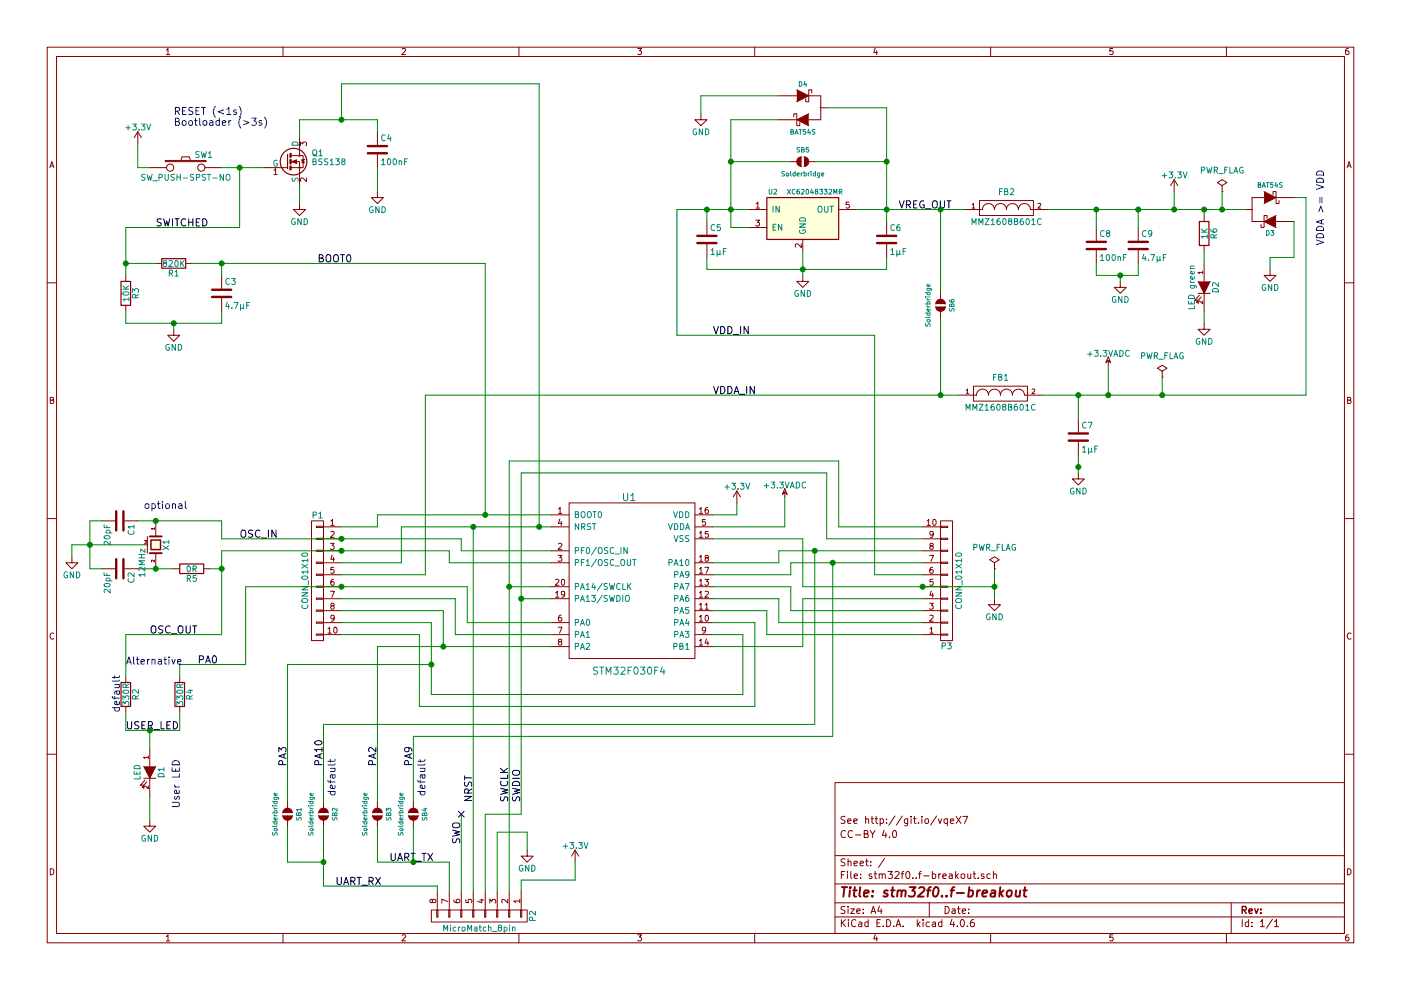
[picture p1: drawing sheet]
EESchema Schematic File Version 2
LIBS:stm32f0..f-breakout
LIBS:stm32f030f4
LIBS:solderbridge
LIBS:bat54
EELAYER 25 0
EELAYER END
$Descr A4 11693 8268
encoding utf-8
Sheet 1 1
Title "stm32f0..f-breakout"
Date ""
Rev ""
Comp ""
Comment1 "CC-BY 4.0"
Comment2 "See http://git.io/vqeX7"
Comment3 ""
Comment4 ""
$EndDescr
$Comp
L STM32F030F4 U1
U 1 1
P 5250 4750
F 0 "U1" H 5250 5350 60  0000 C CNN
F 1 "STM32F030F4" H 5250 3900 60  0000 C CNN
F 2 "modules:TSSOP-20_4.4x6.5mm_Pitch0.65mm" H 5400 4750 60  0001 C CNN
F 3 "" H 5400 4750 60  0000 C CNN
	1    5250 4750
	1    0    0    -1  
$EndComp
$Comp
L CONN_01X10 P1
U 1 1
P 2650 4850
F 0 "P1" H 2650 5400 50  0000 C CNN
F 1 "CONN_01X10" V 2750 4850 50  0000 C CNN
F 2 "Pin_Headers:Pin_Header_Straight_1x10" H 2650 4850 60  0001 C CNN
F 3 "" H 2650 4850 60  0000 C CNN
	1    2650 4850
	-1   0    0    -1  
$EndComp
$Comp
L CONN_01X10 P3
U 1 1
P 7900 4850
F 0 "P3" H 7900 5400 50  0000 C CNN
F 1 "CONN_01X10" V 8000 4850 50  0000 C CNN
F 2 "Pin_Headers:Pin_Header_Straight_1x10" H 7900 4850 60  0001 C CNN
F 3 "" H 7900 4850 60  0000 C CNN
	1    7900 4850
	1    0    0    1   
$EndComp
$Comp
L GND #PWR01
U 1 1
P 8300 5000
F 0 "#PWR01" H 8300 4750 50  0001 C CNN
F 1 "GND" H 8300 4850 50  0000 C CNN
F 2 "" H 8300 5000 60  0000 C CNN
F 3 "" H 8300 5000 60  0000 C CNN
	1    8300 5000
	1    0    0    -1  
$EndComp
$Comp
L +3.3V #PWR02
U 1 1
P 6150 4200
F 0 "#PWR02" H 6150 4050 50  0001 C CNN
F 1 "+3.3V" H 6150 4340 50  0000 C CNN
F 2 "" H 6150 4200 60  0000 C CNN
F 3 "" H 6150 4200 60  0000 C CNN
	1    6150 4200
	1    0    0    -1  
$EndComp
$Comp
L +3.3VADC #PWR03
U 1 1
P 6550 4150
F 0 "#PWR03" H 6700 4100 50  0001 C CNN
F 1 "+3.3VADC" H 6550 4250 50  0000 C CNN
F 2 "" H 6550 4150 60  0000 C CNN
F 3 "" H 6550 4150 60  0000 C CNN
	1    6550 4150
	1    0    0    -1  
$EndComp
$Comp
L TLV70033DDC U2
U 1 1
P 6700 1800
F 0 "U2" H 6450 2000 40  0000 C CNN
F 1 "XC6204B332MR" H 6800 2000 40  0000 C CNN
F 2 "modules:SOT-23-5" H 6700 1900 35  0001 C CIN
F 3 "" H 6700 1800 60  0000 C CNN
	1    6700 1800
	1    0    0    -1  
$EndComp
$Comp
L GND #PWR04
U 1 1
P 6700 2300
F 0 "#PWR04" H 6700 2050 50  0001 C CNN
F 1 "GND" H 6700 2150 50  0000 C CNN
F 2 "" H 6700 2300 60  0000 C CNN
F 3 "" H 6700 2300 60  0000 C CNN
	1    6700 2300
	1    0    0    -1  
$EndComp
$Comp
L C C5
U 1 1
P 5900 2000
F 0 "C5" H 5925 2100 50  0000 L CNN
F 1 "1µF" H 5925 1900 50  0000 L CNN
F 2 "modules:SMD0603-wide-C" H 5938 1850 30  0001 C CNN
F 3 "" H 5900 2000 60  0000 C CNN
	1    5900 2000
	1    0    0    -1  
$EndComp
$Comp
L C C6
U 1 1
P 7400 2000
F 0 "C6" H 7425 2100 50  0000 L CNN
F 1 "1µF" H 7425 1900 50  0000 L CNN
F 2 "modules:SMD0603-wide-C" H 7438 1850 30  0001 C CNN
F 3 "" H 7400 2000 60  0000 C CNN
	1    7400 2000
	1    0    0    -1  
$EndComp
$Comp
L FILTER FB2
U 1 1
P 8400 1750
F 0 "FB2" H 8400 1900 50  0000 C CNN
F 1 "MMZ1608B601C" H 8400 1650 50  0000 C CNN
F 2 "modules:SMD0603-wide" H 8400 1750 60  0001 C CNN
F 3 "" H 8400 1750 60  0000 C CNN
	1    8400 1750
	1    0    0    -1  
$EndComp
$Comp
L FILTER FB1
U 1 1
P 8350 3300
F 0 "FB1" H 8350 3450 50  0000 C CNN
F 1 "MMZ1608B601C" H 8350 3200 50  0000 C CNN
F 2 "modules:SMD0603-wide" H 8350 3300 60  0001 C CNN
F 3 "" H 8350 3300 60  0000 C CNN
	1    8350 3300
	1    0    0    -1  
$EndComp
$Comp
L C C8
U 1 1
P 9150 2050
F 0 "C8" H 9175 2150 50  0000 L CNN
F 1 "100nF" H 9175 1950 50  0000 L CNN
F 2 "modules:SMD0603-wide-C" H 9188 1900 30  0001 C CNN
F 3 "" H 9150 2050 60  0000 C CNN
	1    9150 2050
	1    0    0    -1  
$EndComp
$Comp
L C C9
U 1 1
P 9500 2050
F 0 "C9" H 9525 2150 50  0000 L CNN
F 1 "4.7µF" H 9525 1950 50  0000 L CNN
F 2 "modules:SMD0805-wide-C" H 9538 1900 30  0001 C CNN
F 3 "" H 9500 2050 60  0000 C CNN
	1    9500 2050
	1    0    0    -1  
$EndComp
$Comp
L GND #PWR05
U 1 1
P 9350 2350
F 0 "#PWR05" H 9350 2100 50  0001 C CNN
F 1 "GND" H 9350 2200 50  0000 C CNN
F 2 "" H 9350 2350 60  0000 C CNN
F 3 "" H 9350 2350 60  0000 C CNN
	1    9350 2350
	1    0    0    -1  
$EndComp
$Comp
L +3.3V #PWR06
U 1 1
P 9800 1600
F 0 "#PWR06" H 9800 1450 50  0001 C CNN
F 1 "+3.3V" H 9800 1740 50  0000 C CNN
F 2 "" H 9800 1600 60  0000 C CNN
F 3 "" H 9800 1600 60  0000 C CNN
	1    9800 1600
	1    0    0    -1  
$EndComp
$Comp
L C C7
U 1 1
P 9000 3650
F 0 "C7" H 9025 3750 50  0000 L CNN
F 1 "1µF" H 9025 3550 50  0000 L CNN
F 2 "modules:SMD0603-wide-C" H 9038 3500 30  0001 C CNN
F 3 "" H 9000 3650 60  0000 C CNN
	1    9000 3650
	1    0    0    -1  
$EndComp
$Comp
L GND #PWR07
U 1 1
P 9000 3950
F 0 "#PWR07" H 9000 3700 50  0001 C CNN
F 1 "GND" H 9000 3800 50  0000 C CNN
F 2 "" H 9000 3950 60  0000 C CNN
F 3 "" H 9000 3950 60  0000 C CNN
	1    9000 3950
	1    0    0    -1  
$EndComp
Wire Wire Line
	3150 4300 4600 4300
Wire Wire Line
	3150 4300 3150 4400
Wire Wire Line
	3150 4400 2850 4400
Wire Wire Line
	4600 4600 3850 4600
Wire Wire Line
	3850 4600 3850 4500
Wire Wire Line
	3850 4500 1850 4500
Wire Wire Line
	4600 4700 3750 4700
Wire Wire Line
	3750 4700 3750 4600
Wire Wire Line
	3750 4600 1850 4600
Wire Wire Line
	3350 4400 4600 4400
Wire Wire Line
	3350 4400 3350 4700
Wire Wire Line
	3350 4700 2850 4700
Wire Wire Line
	4600 5200 3900 5200
Wire Wire Line
	3900 5200 3900 4900
Wire Wire Line
	3900 4900 2050 4900
Wire Wire Line
	4600 5300 3800 5300
Wire Wire Line
	3800 5300 3800 5000
Wire Wire Line
	3800 5000 2850 5000
Wire Wire Line
	3150 5400 4600 5400
Wire Wire Line
	3700 5400 3700 5100
Wire Wire Line
	3700 5100 2850 5100
Wire Wire Line
	5950 5300 6200 5300
Wire Wire Line
	6200 5300 6200 5800
Wire Wire Line
	6200 5800 3600 5800
Wire Wire Line
	3600 5800 3600 5200
Wire Wire Line
	3600 5200 2850 5200
Wire Wire Line
	5950 5200 6300 5200
Wire Wire Line
	6300 5200 6300 5900
Wire Wire Line
	6300 5900 3500 5900
Wire Wire Line
	3500 5900 3500 5300
Wire Wire Line
	3500 5300 2850 5300
Wire Wire Line
	5950 5100 6400 5100
Wire Wire Line
	6400 5100 6400 5300
Wire Wire Line
	6400 5300 7700 5300
Wire Wire Line
	5950 5000 6500 5000
Wire Wire Line
	6500 5000 6500 5200
Wire Wire Line
	6500 5200 7700 5200
Wire Wire Line
	5950 4900 6600 4900
Wire Wire Line
	6600 4900 6600 5100
Wire Wire Line
	6600 5100 7700 5100
Wire Wire Line
	5950 5400 6700 5400
Wire Wire Line
	6700 5400 6700 5000
Wire Wire Line
	6700 5000 7700 5000
Wire Wire Line
	5950 4500 6700 4500
Wire Wire Line
	6700 4500 6700 4900
Wire Wire Line
	6700 4900 8300 4900
Wire Wire Line
	6600 4700 7700 4700
Wire Wire Line
	6600 4700 6600 4800
Wire Wire Line
	6600 4800 5950 4800
Wire Wire Line
	6500 4600 7700 4600
Wire Wire Line
	6500 4600 6500 4700
Wire Wire Line
	6500 4700 5950 4700
Wire Wire Line
	4350 5000 4600 5000
Wire Wire Line
	4350 3950 4350 6800
Wire Wire Line
	4350 3950 6900 3950
Wire Wire Line
	6900 3950 6900 4500
Wire Wire Line
	6900 4500 7700 4500
Wire Wire Line
	4600 4900 4250 4900
Wire Wire Line
	4250 3850 4250 7450
Wire Wire Line
	4250 3850 7000 3850
Wire Wire Line
	7000 3850 7000 4400
Wire Wire Line
	7000 4400 7700 4400
Wire Wire Line
	8300 4750 8300 5000
Connection ~ 7700 4900
Wire Wire Line
	5950 4300 6150 4300
Wire Wire Line
	6150 4300 6150 4200
Wire Wire Line
	5950 4400 6550 4400
Wire Wire Line
	6550 4400 6550 4150
Wire Wire Line
	7300 4800 7700 4800
Wire Wire Line
	6100 1900 6250 1900
Wire Wire Line
	6100 1000 6100 1900
Connection ~ 6100 1750
Wire Wire Line
	6700 2100 6700 2300
Wire Wire Line
	5900 1850 5900 1750
Connection ~ 5900 1750
Wire Wire Line
	5900 2150 5900 2250
Wire Wire Line
	5900 2250 7400 2250
Connection ~ 6700 2250
Wire Wire Line
	7150 1750 8050 1750
Wire Wire Line
	7400 900  7400 1850
Wire Wire Line
	7400 2250 7400 2150
Wire Wire Line
	6100 1350 6600 1350
Wire Wire Line
	6800 1350 7400 1350
Connection ~ 7400 1750
Wire Wire Line
	9150 2200 9150 2300
Wire Wire Line
	9150 2300 9500 2300
Wire Wire Line
	9350 2300 9350 2350
Wire Wire Line
	9500 2300 9500 2200
Connection ~ 9350 2300
Wire Wire Line
	9150 1750 9150 1900
Wire Wire Line
	9500 1750 9500 1900
Connection ~ 9150 1750
Wire Wire Line
	9800 1750 9800 1600
Connection ~ 9500 1750
Wire Wire Line
	7850 1750 7850 2450
Connection ~ 7850 1750
Wire Wire Line
	7850 2650 7850 3300
Wire Wire Line
	9000 3800 9000 3950
Wire Wire Line
	9000 3500 9000 3300
Wire Wire Line
	8700 3300 10900 3300
$Comp
L +3.3VADC #PWR08
U 1 1
P 9250 3050
F 0 "#PWR08" H 9400 3000 50  0001 C CNN
F 1 "+3.3VADC" H 9250 3150 50  0000 C CNN
F 2 "" H 9250 3050 60  0000 C CNN
F 3 "" H 9250 3050 60  0000 C CNN
	1    9250 3050
	1    0    0    -1  
$EndComp
Wire Wire Line
	9250 3300 9250 3050
Connection ~ 9000 3300
Wire Wire Line
	5650 1750 6250 1750
Wire Wire Line
	3550 4800 2850 4800
Connection ~ 7850 3300
$Comp
L LED-RESCUE-stm32f030-breakout D2
U 1 1
P 10050 2400
F 0 "D2" H 10050 2500 50  0000 C CNN
F 1 "LED green" H 10050 2300 50  0000 C CNN
F 2 "modules:SMD0603-wide-diode" H 10050 2400 60  0001 C CNN
F 3 "" H 10050 2400 60  0000 C CNN
	1    10050 2400
	0    1    1    0   
$EndComp
$Comp
L R R6
U 1 1
P 10050 1950
F 0 "R6" V 10130 1950 50  0000 C CNN
F 1 "1K" V 10050 1950 50  0000 C CNN
F 2 "modules:SMD0603-wide-R" V 9980 1950 30  0001 C CNN
F 3 "" H 10050 1950 30  0000 C CNN
	1    10050 1950
	1    0    0    -1  
$EndComp
Wire Wire Line
	10050 1750 10050 1800
Connection ~ 9800 1750
Wire Wire Line
	10050 2100 10050 2200
$Comp
L GND #PWR09
U 1 1
P 10050 2700
F 0 "#PWR09" H 10050 2450 50  0001 C CNN
F 1 "GND" H 10050 2550 50  0000 C CNN
F 2 "" H 10050 2700 60  0000 C CNN
F 3 "" H 10050 2700 60  0000 C CNN
	1    10050 2700
	1    0    0    -1  
$EndComp
Wire Wire Line
	10050 2600 10050 2700
Connection ~ 10050 1750
$Comp
L +3.3V #PWR010
U 1 1
P 1150 1200
F 0 "#PWR010" H 1150 1050 50  0001 C CNN
F 1 "+3.3V" H 1150 1340 50  0000 C CNN
F 2 "" H 1150 1200 60  0000 C CNN
F 3 "" H 1150 1200 60  0000 C CNN
	1    1150 1200
	1    0    0    -1  
$EndComp
$Comp
L SW_PUSH SW1
U 1 1
P 1550 1400
F 0 "SW1" H 1700 1510 50  0000 C CNN
F 1 "SW_PUSH-SPST-NO" H 1550 1320 50  0000 C CNN
F 2 "modules:Push-Button-SMD-6.0x3.5mm" H 1550 1400 60  0001 C CNN
F 3 "" H 1550 1400 60  0000 C CNN
	1    1550 1400
	1    0    0    -1  
$EndComp
$Comp
L BSS138 Q1
U 1 1
P 2400 1350
F 0 "Q1" H 2600 1425 50  0000 L CNN
F 1 "BSS138" H 2600 1350 50  0000 L CNN
F 2 "modules:SOT-23" H 2600 1275 50  0001 L CIN
F 3 "" H 2400 1350 50  0000 L CNN
	1    2400 1350
	1    0    0    -1  
$EndComp
$Comp
L GND #PWR011
U 1 1
P 2500 1700
F 0 "#PWR011" H 2500 1450 50  0001 C CNN
F 1 "GND" H 2500 1550 50  0000 C CNN
F 2 "" H 2500 1700 60  0000 C CNN
F 3 "" H 2500 1700 60  0000 C CNN
	1    2500 1700
	1    0    0    -1  
$EndComp
Wire Wire Line
	2500 1550 2500 1700
Wire Wire Line
	4500 4400 4500 700 
Wire Wire Line
	2500 1000 3150 1000
Wire Wire Line
	2500 1000 2500 1150
Connection ~ 4500 4400
Wire Wire Line
	1150 1200 1150 1400
Wire Wire Line
	1150 1400 1250 1400
Wire Wire Line
	1850 1400 2200 1400
$Comp
L C C4
U 1 1
P 3150 1250
F 0 "C4" H 3175 1350 50  0000 L CNN
F 1 "100nF" H 3175 1150 50  0000 L CNN
F 2 "modules:SMD0603-wide-C" H 3188 1100 30  0001 C CNN
F 3 "" H 3150 1250 60  0000 C CNN
	1    3150 1250
	1    0    0    -1  
$EndComp
$Comp
L GND #PWR012
U 1 1
P 3150 1600
F 0 "#PWR012" H 3150 1350 50  0001 C CNN
F 1 "GND" H 3150 1450 50  0000 C CNN
F 2 "" H 3150 1600 60  0000 C CNN
F 3 "" H 3150 1600 60  0000 C CNN
	1    3150 1600
	1    0    0    -1  
$EndComp
Wire Wire Line
	3150 1000 3150 1100
Connection ~ 2850 1000
Wire Wire Line
	3150 1400 3150 1600
$Comp
L R R1
U 1 1
P 1450 2200
F 0 "R1" V 1530 2200 50  0000 C CNN
F 1 "820K" V 1450 2200 50  0000 C CNN
F 2 "modules:SMD0603-wide-R" V 1380 2200 30  0001 C CNN
F 3 "" H 1450 2200 30  0000 C CNN
	1    1450 2200
	0    1    1    0   
$EndComp
$Comp
L C C3
U 1 1
P 1850 2450
F 0 "C3" H 1875 2550 50  0000 L CNN
F 1 "4.7µF" H 1875 2350 50  0000 L CNN
F 2 "modules:SMD0805-wide-C" H 1888 2300 30  0001 C CNN
F 3 "" H 1850 2450 60  0000 C CNN
	1    1850 2450
	1    0    0    -1  
$EndComp
$Comp
L R R3
U 1 1
P 1050 2450
F 0 "R3" V 1130 2450 50  0000 C CNN
F 1 "10K" V 1050 2450 50  0000 C CNN
F 2 "modules:SMD0603-wide-R" V 980 2450 30  0001 C CNN
F 3 "" H 1050 2450 30  0000 C CNN
	1    1050 2450
	1    0    0    -1  
$EndComp
Wire Wire Line
	1050 1900 1050 2300
Wire Wire Line
	1050 2200 1300 2200
Wire Wire Line
	1600 2200 4050 2200
Wire Wire Line
	1850 2200 1850 2300
Wire Wire Line
	2000 1400 2000 1900
Wire Wire Line
	2000 1900 1050 1900
Connection ~ 1050 2200
Connection ~ 2000 1400
$Comp
L GND #PWR013
U 1 1
P 1450 2750
F 0 "#PWR013" H 1450 2500 50  0001 C CNN
F 1 "GND" H 1450 2600 50  0000 C CNN
F 2 "" H 1450 2750 60  0000 C CNN
F 3 "" H 1450 2750 60  0000 C CNN
	1    1450 2750
	1    0    0    -1  
$EndComp
Wire Wire Line
	1050 2600 1050 2700
Wire Wire Line
	1050 2700 1850 2700
Wire Wire Line
	1450 2700 1450 2750
Wire Wire Line
	1850 2700 1850 2600
Connection ~ 1450 2700
Connection ~ 4050 4300
Connection ~ 1850 2200
Text Notes 1450 1050 0    60   ~ 0
RESET (<1s)\nBootloader (>3s)
Connection ~ 9250 3300
Connection ~ 9000 3900
Text Notes 11050 2050 1    60   ~ 0
VDDA >= VDD
Wire Wire Line
	8750 1750 10400 1750
$Comp
L GND #PWR014
U 1 1
P 10600 2250
F 0 "#PWR014" H 10600 2000 50  0001 C CNN
F 1 "GND" H 10600 2100 50  0000 C CNN
F 2 "" H 10600 2250 60  0000 C CNN
F 3 "" H 10600 2250 60  0000 C CNN
	1    10600 2250
	1    0    0    -1  
$EndComp
Wire Wire Line
	10600 2250 10600 2150
$Comp
L CONN_01X08 P2
U 1 1
P 4000 7650
F 0 "P2" H 4000 8100 50  0000 C CNN
F 1 "MicroMatch_8pin" V 4100 7650 50  0000 C CNN
F 2 "Connectors_Micro-MaTch:Conn-Micromatch-SMD-8" H 4000 7650 60  0001 C CNN
F 3 "" H 4000 7650 60  0000 C CNN
	1    4000 7650
	0    1    1    0   
$EndComp
$Comp
L +3.3V #PWR015
U 1 1
P 4800 7200
F 0 "#PWR015" H 4800 7050 50  0001 C CNN
F 1 "+3.3V" H 4800 7340 50  0000 C CNN
F 2 "" H 4800 7200 60  0000 C CNN
F 3 "" H 4800 7200 60  0000 C CNN
	1    4800 7200
	1    0    0    -1  
$EndComp
Wire Wire Line
	4800 7200 4800 7350
Wire Wire Line
	4800 7350 4350 7350
Wire Wire Line
	4350 7350 4350 7450
$Comp
L GND #PWR016
U 1 1
P 4400 7100
F 0 "#PWR016" H 4400 6850 50  0001 C CNN
F 1 "GND" H 4400 6950 50  0000 C CNN
F 2 "" H 4400 7100 60  0000 C CNN
F 3 "" H 4400 7100 60  0000 C CNN
	1    4400 7100
	1    0    0    -1  
$EndComp
Wire Wire Line
	4150 7450 4150 6950
Wire Wire Line
	4400 6950 4400 7100
Wire Wire Line
	4350 6800 4050 6800
Wire Wire Line
	4050 6800 4050 7450
Connection ~ 4350 5000
Connection ~ 4250 4900
Wire Wire Line
	3950 7450 3950 4400
Connection ~ 3950 4400
Text Label 4250 6700 1    60   ~ 0
SWCLK
Text Label 4350 6700 1    60   ~ 0
SWDIO
Text Label 3950 6700 1    60   ~ 0
NRST
Wire Wire Line
	3750 7200 3750 7450
Wire Wire Line
	3150 7200 3750 7200
Wire Wire Line
	3450 6900 3450 7200
Wire Wire Line
	3150 6900 3150 7200
Connection ~ 3450 7200
Wire Wire Line
	3650 7450 3650 7400
Wire Wire Line
	3650 7400 2700 7400
Wire Wire Line
	2700 7400 2700 6900
Wire Wire Line
	2400 7200 2700 7200
Wire Wire Line
	2400 6900 2400 7200
Connection ~ 2700 7200
Text Label 2800 7400 0    60   ~ 0
UART_RX
Text Label 3250 7200 0    60   ~ 0
UART_TX
Wire Wire Line
	3150 5400 3150 6700
Connection ~ 3700 5400
Wire Wire Line
	2400 5550 2400 6700
Wire Wire Line
	6950 4700 6950 6150
Wire Wire Line
	3450 6150 3450 6700
Connection ~ 6950 4700
Connection ~ 6800 4600
Wire Wire Line
	5650 1750 5650 2800
Wire Wire Line
	5650 2800 7300 2800
Wire Wire Line
	7300 2800 7300 4800
Wire Wire Line
	4500 700  2850 700 
Wire Wire Line
	2850 700  2850 1000
Wire Wire Line
	4050 2200 4050 4300
Wire Wire Line
	3550 3300 8000 3300
Wire Wire Line
	3550 3300 3550 4800
$Comp
L CRYSTAL_SMD X1
U 1 1
P 1300 4550
F 0 "X1" H 1300 4640 50  0000 C CNN
F 1 "12MHz" H 1330 4440 50  0000 L CNN
F 2 "modules:smd-xtal-3225" H 1300 4550 60  0001 C CNN
F 3 "" H 1300 4550 60  0000 C CNN
	1    1300 4550
	0    1    1    0   
$EndComp
$Comp
L C C1
U 1 1
P 1000 4350
F 0 "C1" H 1025 4450 50  0000 L CNN
F 1 "20pF" H 1025 4250 50  0000 L CNN
F 2 "modules:SMD0603-wide-C" H 1038 4200 30  0001 C CNN
F 3 "" H 1000 4350 60  0000 C CNN
	1    1000 4350
	0    1    1    0   
$EndComp
$Comp
L C C2
U 1 1
P 1000 4750
F 0 "C2" H 1025 4850 50  0000 L CNN
F 1 "20pF" H 1025 4650 50  0000 L CNN
F 2 "modules:SMD0603-wide-C" H 1038 4600 30  0001 C CNN
F 3 "" H 1000 4750 60  0000 C CNN
	1    1000 4750
	0    1    1    0   
$EndComp
$Comp
L GND #PWR017
U 1 1
P 600 4650
F 0 "#PWR017" H 600 4400 50  0001 C CNN
F 1 "GND" H 600 4500 50  0000 C CNN
F 2 "" H 600 4650 60  0000 C CNN
F 3 "" H 600 4650 60  0000 C CNN
	1    600  4650
	1    0    0    -1  
$EndComp
Wire Wire Line
	600  4650 600  4550
Wire Wire Line
	600  4550 1200 4550
Wire Wire Line
	750  4350 750  4750
Wire Wire Line
	750  4350 850  4350
Wire Wire Line
	750  4750 850  4750
Connection ~ 750  4550
Wire Wire Line
	1150 4350 1850 4350
Wire Wire Line
	1150 4750 1450 4750
Wire Wire Line
	1750 4750 1850 4750
Wire Wire Line
	1850 4350 1850 4500
Connection ~ 1300 4350
Connection ~ 2850 4500
Wire Wire Line
	1850 4600 1850 5300
Connection ~ 1300 4750
Connection ~ 2850 4600
$Comp
L LED-RESCUE-stm32f030-breakout D1
U 1 1
P 1250 6450
F 0 "D1" H 1250 6550 50  0000 C CNN
F 1 "LED" H 1250 6350 50  0000 C CNN
F 2 "modules:SMD0603-wide-diode" H 1250 6450 60  0001 C CNN
F 3 "" H 1250 6450 60  0000 C CNN
	1    1250 6450
	0    1    1    0   
$EndComp
$Comp
L GND #PWR018
U 1 1
P 1250 6850
F 0 "#PWR018" H 1250 6600 50  0001 C CNN
F 1 "GND" H 1250 6700 50  0000 C CNN
F 2 "" H 1250 6850 60  0000 C CNN
F 3 "" H 1250 6850 60  0000 C CNN
	1    1250 6850
	1    0    0    -1  
$EndComp
Wire Wire Line
	1250 6650 1250 6850
$Comp
L R R2
U 1 1
P 1050 5800
F 0 "R2" V 1130 5800 50  0000 C CNN
F 1 "330R" V 1050 5800 50  0000 C CNN
F 2 "modules:SMD0603-wide-R" V 980 5800 30  0001 C CNN
F 3 "" H 1050 5800 30  0000 C CNN
	1    1050 5800
	1    0    0    -1  
$EndComp
$Comp
L R R4
U 1 1
P 1500 5800
F 0 "R4" V 1580 5800 50  0000 C CNN
F 1 "330R" V 1500 5800 50  0000 C CNN
F 2 "modules:SMD0603-wide-R" V 1430 5800 30  0001 C CNN
F 3 "" H 1500 5800 30  0000 C CNN
	1    1500 5800
	1    0    0    -1  
$EndComp
Wire Wire Line
	1050 5950 1050 6100
Wire Wire Line
	1050 6100 1500 6100
Wire Wire Line
	1250 6100 1250 6250
Wire Wire Line
	1500 6100 1500 5950
Connection ~ 1250 6100
Wire Wire Line
	2050 4900 2050 5550
Wire Wire Line
	2050 5550 1500 5550
Wire Wire Line
	1500 5550 1500 5650
Connection ~ 2850 4900
Wire Wire Line
	1850 5300 1050 5300
Wire Wire Line
	1050 5300 1050 5650
Connection ~ 1850 4750
Text Notes 1050 5550 0    60   ~ 0
Alternative
Text Notes 1500 6750 1    60   ~ 0
User LED
$Comp
L R R5
U 1 1
P 1600 4750
F 0 "R5" V 1680 4750 50  0000 C CNN
F 1 "0R" V 1600 4750 50  0000 C CNN
F 2 "modules:SMD0603-wide-R" V 1530 4750 30  0001 C CNN
F 3 "" H 1600 4750 30  0000 C CNN
	1    1600 4750
	0    1    1    0   
$EndComp
Wire Wire Line
	4150 6950 4400 6950
Wire Wire Line
	3850 6800 3850 7450
Text Label 3850 7050 1    60   ~ 0
SWO
NoConn ~ 3850 6800
$Comp
L PWR_FLAG #FLG019
U 1 1
P 9700 3150
F 0 "#FLG019" H 9700 3245 50  0001 C CNN
F 1 "PWR_FLAG" H 9700 3330 50  0000 C CNN
F 2 "" H 9700 3150 60  0000 C CNN
F 3 "" H 9700 3150 60  0000 C CNN
	1    9700 3150
	1    0    0    -1  
$EndComp
$Comp
L PWR_FLAG #FLG020
U 1 1
P 10200 1600
F 0 "#FLG020" H 10200 1695 50  0001 C CNN
F 1 "PWR_FLAG" H 10200 1780 50  0000 C CNN
F 2 "" H 10200 1600 60  0000 C CNN
F 3 "" H 10200 1600 60  0000 C CNN
	1    10200 1600
	1    0    0    -1  
$EndComp
Wire Wire Line
	9700 3150 9700 3300
Connection ~ 9700 3300
Wire Wire Line
	10200 1600 10200 1750
Connection ~ 10200 1750
$Comp
L PWR_FLAG #FLG021
U 1 1
P 8300 4750
F 0 "#FLG021" H 8300 4845 50  0001 C CNN
F 1 "PWR_FLAG" H 8300 4930 50  0000 C CNN
F 2 "" H 8300 4750 60  0000 C CNN
F 3 "" H 8300 4750 60  0000 C CNN
	1    8300 4750
	1    0    0    -1  
$EndComp
Connection ~ 8300 4900
$Comp
L Solderbridge SB5
U 1 1
P 6700 1350
F 0 "SB5" H 6700 1450 39  0000 C CNN
F 1 "Solderbridge" H 6700 1250 39  0000 C CNN
F 2 "modules:Solderbridge" H 6700 1350 60  0001 C CNN
F 3 "" H 6700 1350 60  0000 C CNN
	1    6700 1350
	1    0    0    -1  
$EndComp
$Comp
L Solderbridge SB6
U 1 1
P 7850 2550
F 0 "SB6" H 7850 2650 39  0000 C CNN
F 1 "Solderbridge" H 7850 2450 39  0000 C CNN
F 2 "modules:Solderbridge" H 7850 2550 60  0001 C CNN
F 3 "" H 7850 2550 60  0000 C CNN
	1    7850 2550
	0    1    1    0   
$EndComp
$Comp
L Solderbridge SB1
U 1 1
P 2400 6800
F 0 "SB1" H 2400 6900 39  0000 C CNN
F 1 "Solderbridge" H 2400 6700 39  0000 C CNN
F 2 "modules:Solderbridge" H 2400 6800 60  0001 C CNN
F 3 "" H 2400 6800 60  0000 C CNN
	1    2400 6800
	0    1    1    0   
$EndComp
$Comp
L Solderbridge SB2
U 1 1
P 2700 6800
F 0 "SB2" H 2700 6900 39  0000 C CNN
F 1 "Solderbridge" H 2700 6700 39  0000 C CNN
F 2 "modules:Solderbridge" H 2700 6800 60  0001 C CNN
F 3 "" H 2700 6800 60  0000 C CNN
	1    2700 6800
	0    1    1    0   
$EndComp
$Comp
L Solderbridge SB3
U 1 1
P 3150 6800
F 0 "SB3" H 3150 6900 39  0000 C CNN
F 1 "Solderbridge" H 3150 6700 39  0000 C CNN
F 2 "modules:Solderbridge" H 3150 6800 60  0001 C CNN
F 3 "" H 3150 6800 60  0000 C CNN
	1    3150 6800
	0    1    1    0   
$EndComp
$Comp
L Solderbridge SB4
U 1 1
P 3450 6800
F 0 "SB4" H 3450 6900 39  0000 C CNN
F 1 "Solderbridge" H 3450 6700 39  0000 C CNN
F 2 "modules:Solderbridge" H 3450 6800 60  0001 C CNN
F 3 "" H 3450 6800 60  0000 C CNN
	1    3450 6800
	0    1    1    0   
$EndComp
Wire Wire Line
	6950 6150 3450 6150
Wire Wire Line
	6800 4600 6800 6050
Wire Wire Line
	6800 6050 2700 6050
Wire Wire Line
	2700 6050 2700 6700
Text Label 2400 6400 1    60   ~ 0
PA3
Text Label 2700 6400 1    60   ~ 0
PA10
Text Label 3150 6400 1    60   ~ 0
PA2
Text Label 3450 6400 1    60   ~ 0
PA9
Connection ~ 3600 5550
Wire Wire Line
	3600 5550 2400 5550
Text Label 2650 2200 0    60   ~ 0
BOOT0
Text Label 5950 2800 0    60   ~ 0
VDD_IN
Text Label 5950 3300 0    60   ~ 0
VDDA_IN
Text Label 7500 1750 0    60   ~ 0
VREG_OUT
Text Label 1250 5300 0    60   ~ 0
OSC_OUT
Text Label 2000 4500 0    60   ~ 0
OSC_IN
Text Label 1650 5550 0    60   ~ 0
PA0
Text Label 1050 6100 0    60   ~ 0
USER_LED
Text Label 1300 1900 0    60   ~ 0
SWITCHED
$Comp
L BAT54S D3
U 1 1
P 10600 1750
F 0 "D3" H 10600 1950 40  0000 C CNN
F 1 "BAT54S" H 10600 1550 40  0000 C CNN
F 2 "modules:SOT-23" H 10600 1750 60  0001 C CNN
F 3 "" H 10600 1750 60  0000 C CNN
	1    10600 1750
	-1   0    0    1   
$EndComp
Wire Wire Line
	10800 1850 10800 2150
Wire Wire Line
	10800 2150 10600 2150
Wire Wire Line
	10800 1650 10900 1650
Wire Wire Line
	10900 1650 10900 3300
$Comp
L BAT54S D4
U 1 1
P 6700 900
F 0 "D4" H 6700 1100 40  0000 C CNN
F 1 "BAT54S" H 6700 700 40  0000 C CNN
F 2 "modules:SOT-23" H 6700 900 60  0001 C CNN
F 3 "" H 6700 900 60  0000 C CNN
	1    6700 900 
	1    0    0    -1  
$EndComp
Wire Wire Line
	6900 900  7400 900 
Connection ~ 7400 1350
Wire Wire Line
	6500 1000 6100 1000
Connection ~ 6100 1350
$Comp
L GND #PWR022
U 1 1
P 5850 950
F 0 "#PWR022" H 5850 700 50  0001 C CNN
F 1 "GND" H 5850 800 50  0000 C CNN
F 2 "" H 5850 950 60  0000 C CNN
F 3 "" H 5850 950 60  0000 C CNN
	1    5850 950 
	1    0    0    -1  
$EndComp
Wire Wire Line
	6500 800  5850 800 
Wire Wire Line
	5850 800  5850 950 
Text Notes 1200 4250 0    60   ~ 0
optional
Text Notes 1000 5950 1    60   ~ 0
default
Text Notes 2800 6650 1    60   ~ 0
default
Text Notes 3550 6650 1    60   ~ 0
default
$EndSCHEMATC
